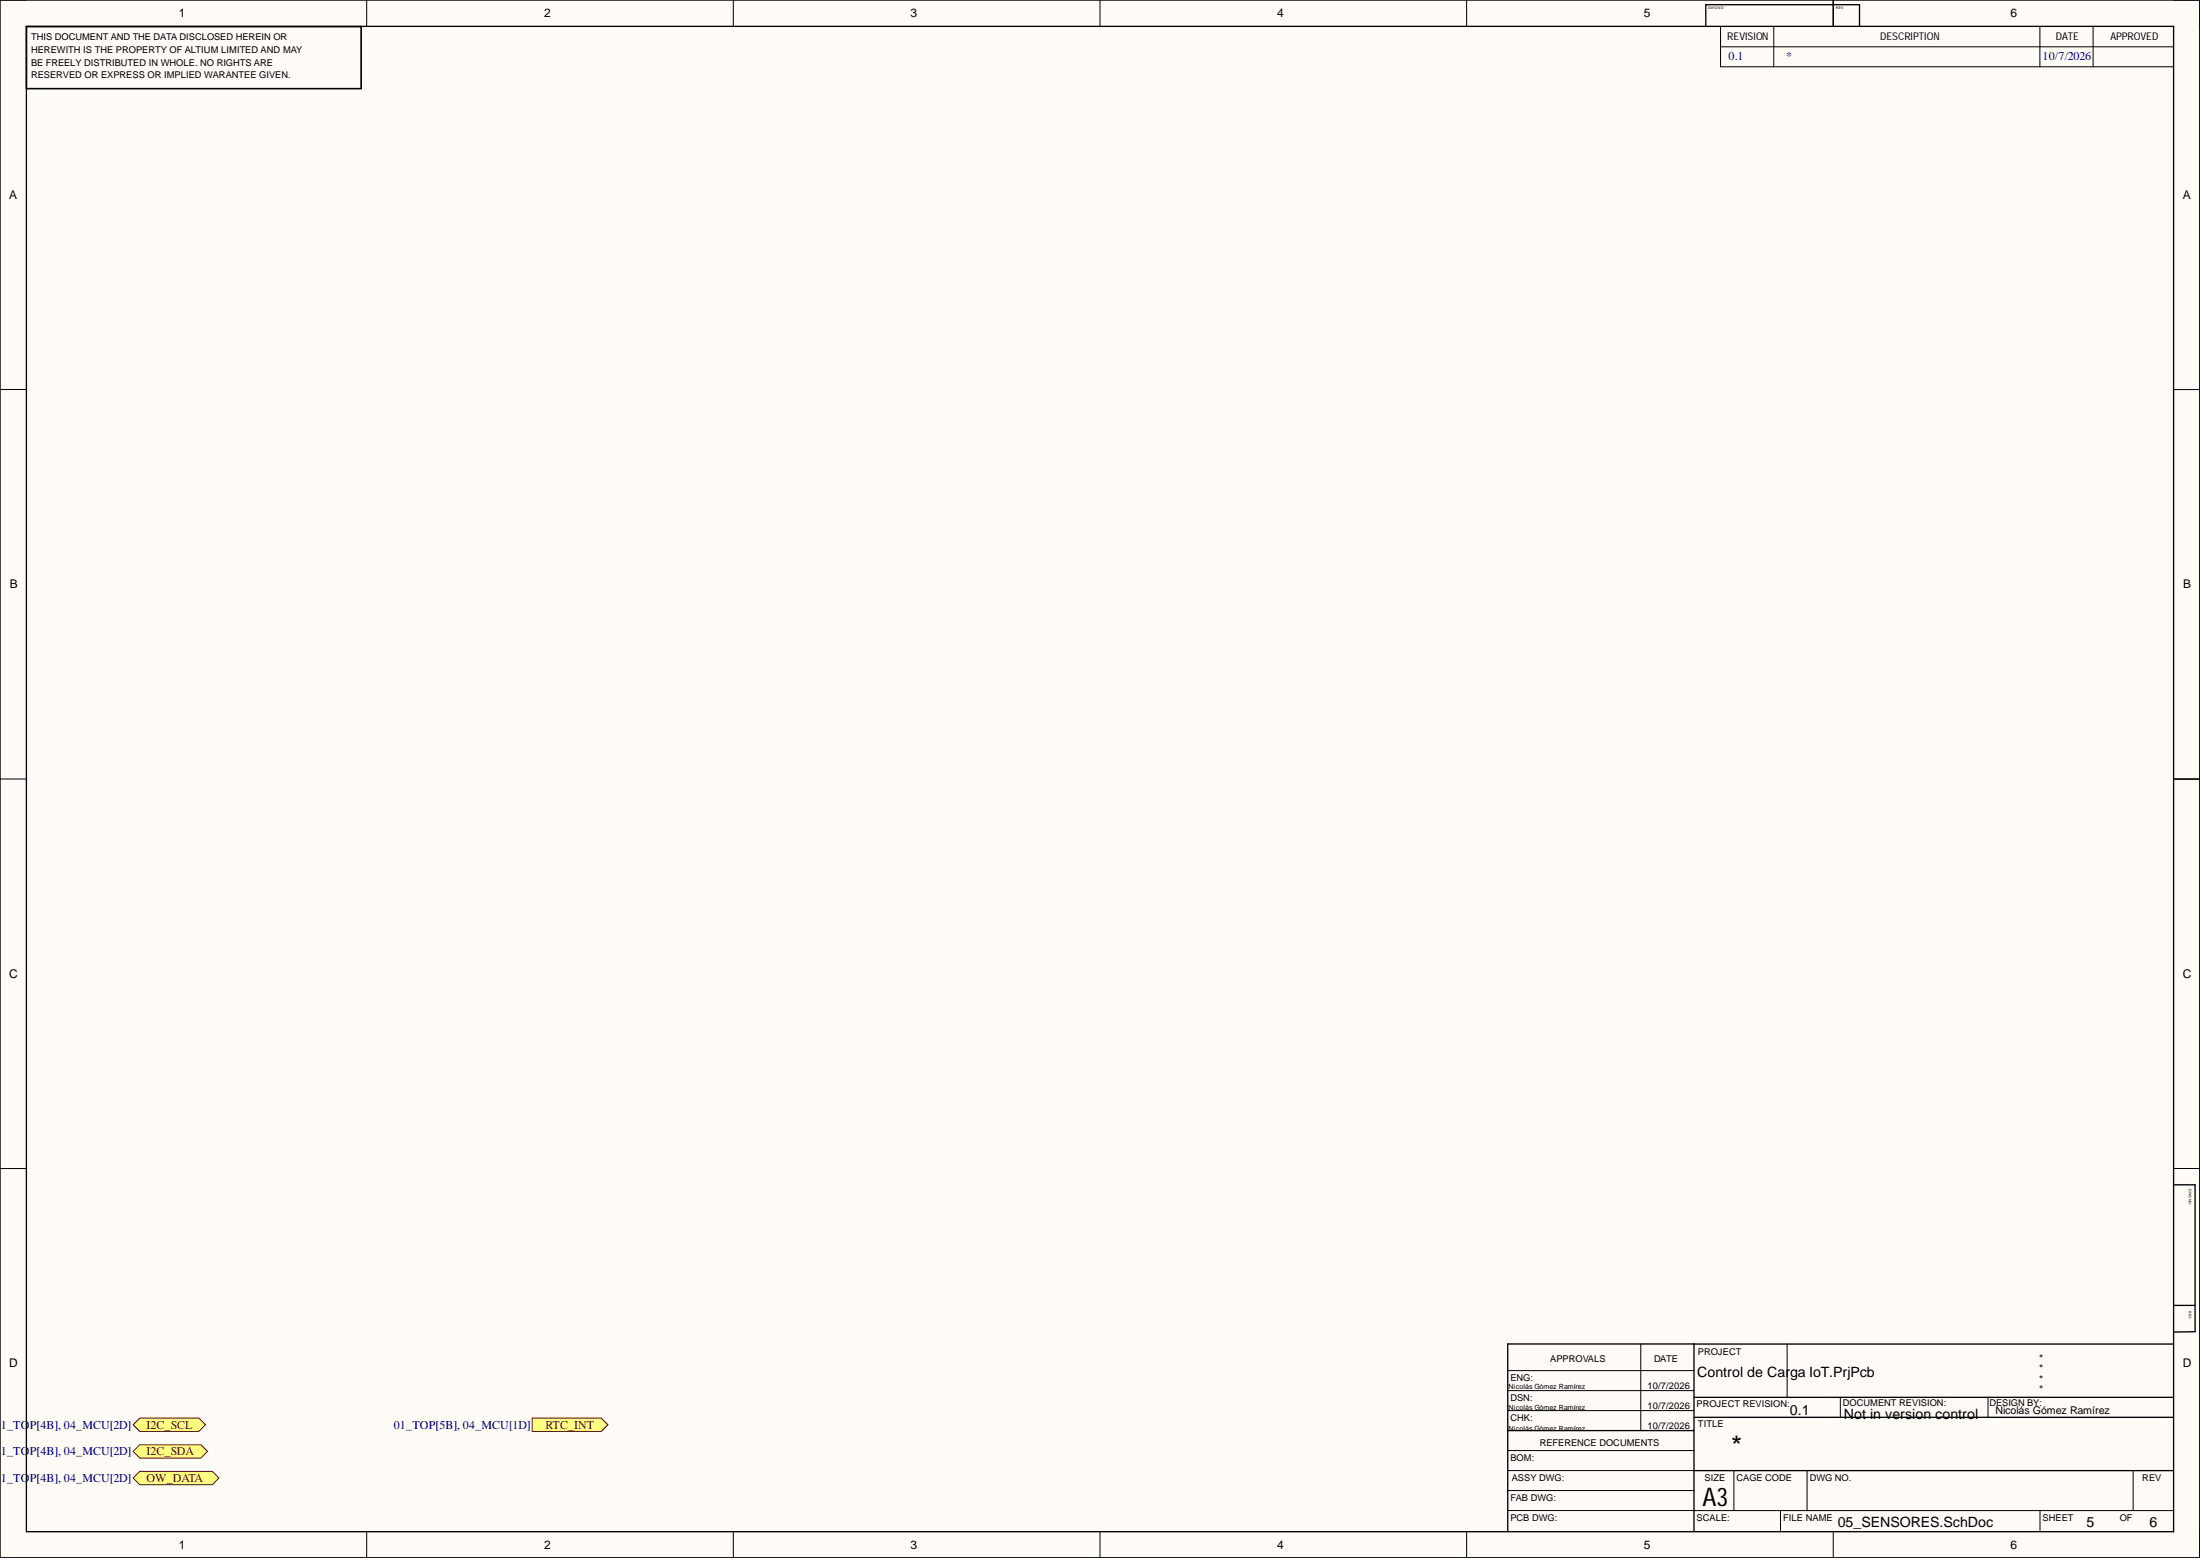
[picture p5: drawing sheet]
<svg xmlns="http://www.w3.org/2000/svg" width="419mm" height="297mm" viewBox="0 0 419 297" stroke-linecap="round" stroke-linejoin="round" font-family="sans-serif">
<g fill="#fffcf8">
<path d="M0 0h419.5v296.9h-419.5z" fill-rule="evenodd"/>
<path d="M5.1 5.1h409.3v286.7h-409.3z" fill-rule="evenodd"/>
</g>
<g fill="none" stroke="#000" stroke-width=".19">
<path d="M0 0h5.1M69.9 0v5.1M139.8 0v5.1M209.7 0v5.1M279.6 0v5.1M328 5.1v7.6h86.3M328.1 8.9h86.2M338.2 5.1v7.6M349.5 0v5.1M388.9 5.1v7.6M399.1 5.1v7.6M414.4 0h5.1v5.1"/>
<path d="M0 74.2h5.1M414.4 74.2h5.1M0 148.4h5.1M414.4 148.5h5.1M0 222.7h5.1M414.4 222.7h5.1M312.8 256.1v16.5M340.7 256.1v10.1M287.5 265h35.5M287.5 261.2h35.5M287.5 268.8h35.5M287.5 276.4h35.5"/>
<path d="M350.9 266.3v3.8M379 266.3v3.8M69.9 291.8v5.1M139.8 291.8v5.1M209.7 291.8v5.1M279.6 291.8v5.1M287.5 280.2h35.5M287.5 287.8h35.5M287.5 284h35.5M323 287.8h91.3M330.6 280.2v7.6M339.5 287.8v3.8"/>
<path d="M344.5 280.2v7.6M349.5 291.8v5.1M389 287.8v3.8M406.7 280.2v7.6M419.5 291.8v5.1"/>
</g>
<g fill="none" stroke="#000" stroke-width=".25">
<path d="M0 0h419.4v296.8h-419.4zM5 5h409.4v286.9h-409.4zM5 5.1h63.9v11.8h-63.9M349.5 0v5M354.5 .9h-29.3v4M354.5 1v4M414.4 148.5h5.1M414.5 225.8h4v28h-4.1M323 256.1v35.5M414.3 256.1h-126.8v35.5M414.5 248.7h4M287.5 272.6h35.5"/>
<path d="M323 266.3h91.3M323 270.1h91.3M323 280.2h91.3"/>
</g>
<path d="M26.6 270.2h11.3l1.3 1.3-1.3 1.3h-11.3l-1.2-1.3z" fill-rule="evenodd" fill="#ffff80"/>
<path d="M26.6 270.2h11.3l1.3 1.3-1.3 1.3h-11.3l-1.2-1.3z" fill="none" stroke="#800000" stroke-width=".19"/>
<path d="M26.6 275.3h11.7l1.3 1.3-1.3 1.2h-11.7l-1.2-1.2z" fill-rule="evenodd" fill="#ffff80"/>
<path d="M26.6 275.3h11.7l1.3 1.3-1.3 1.2h-11.7l-1.2-1.2z" fill="none" stroke="#800000" stroke-width=".19"/>
<path d="M26.6 280.4h13.9l1.2 1.2-1.2 1.3h-13.9l-1.2-1.3z" fill-rule="evenodd" fill="#ffff80"/>
<path d="M26.6 280.4h13.9l1.2 1.2-1.2 1.3h-13.9l-1.2-1.3z" fill="none" stroke="#800000" stroke-width=".19"/>
<path d="M101.5 270.2h13.1l1.3 1.3-1.3 1.3h-13.1z" fill-rule="evenodd" fill="#ffff80"/>
<path d="M101.5 270.2h13.1l1.3 1.3-1.3 1.3h-13.1z" fill="none" stroke="#800000" stroke-width=".19"/>
<text font-size="5.4" x="330.1" y="277.5">*</text>
<text font-size="4.9" x="324.6" y="286.9">A3</text>
<g font-size="2.7">
<text x="323.6" y="262.3">Control de Car</text>
<text x="341.3" y="262.3">ga IoT.PrjPcb</text>
<text x="341.2" y="269.7">0.1</text>
<text x="351.6" y="270.3">Not in version control</text>
<text x="350.4" y="291">05_SENSORES.SchDoc</text>
<text x="397.8" y="291">5</text>
<text x="409.8" y="291">6</text>
</g>
<g font-size="2.3">
<text x="34.1" y="3.3">1</text>
<text x="103.7" y="3.3">2</text>
<text x="173.6" y="3.3">3</text>
<text x="243.5" y="3.3">4</text>
<text x="313.4" y="3.3">5</text>
<text x="383.4" y="3.3">6</text>
<text x="1.8" y="37.9">A</text>
<text x="416.2" y="37.9">A</text>
<text x="1.9" y="112.1">B</text>
<text x="416.2" y="112.1">B</text>
<text x="1.8" y="186.3">C</text>
<text x="416.2" y="186.3">C</text>
<text x="1.8" y="260.6">D</text>
<text x="416.2" y="260.6">D</text>
<text x="34.1" y="295.1">1</text>
<text x="103.7" y="295.1">2</text>
<text x="173.6" y="295.1">3</text>
<text x="243.5" y="295.1">4</text>
<text x="313.4" y="295.1">5</text>
<text x="383.4" y="295.1">6</text>
</g>
<g font-size="2.3" fill="#000080">
<text x="329.6" y="11.5">0.1</text>
<text x="340.6" y="11.5">*</text>
<text x="389.4" y="11.5">10/7/2026</text>
<text x=".2" y="272.2">1_TO</text>
<text x="5.7" y="272.2">P[4B], 04_MCU[2D]</text>
<text x="75.1" y="272.2">01_TOP[5B], 04_MCU[1D]</text>
<text x=".2" y="277.3">1_TO</text>
<text x="5.7" y="277.3">P[4B], 04_MCU[2D]</text>
<text x=".2" y="282.4">1_TO</text>
<text x="5.7" y="282.4">P[4B], 04_MCU[2D]</text>
</g>
<g font-size="2.3" fill="#800000">
<text x="27.9" y="272.2">I2C_SCL</text>
<text x="104" y="272.2">RTC_INT</text>
<text x="27.9" y="277.3">I2C_SDA</text>
<text x="27.9" y="282.4">OW_DATA</text>
</g>
<g font-size="2">
<text x="329.3" y="7.7">REVISION</text>
<text x="358.5" y="7.7">DESCRIPTION</text>
<text x="392" y="7.7">DATE</text>
<text x="402.4" y="7.7">APPROVED</text>
<text x="388.8" y="263.4">*</text>
<text x="388.8" y="259.5">*</text>
<text x="388.8" y="261.5">*</text>
<text x="380.5" y="269.5">Nicolás Gómez Ramírez</text>
<text x="388.8" y="265.5">*</text>
</g>
<g font-size="1.8">
<text x="5.9" y="7.6">THIS DOCUMENT AND THE DATA DISCLOSED HEREIN OR</text>
<text x="5.9" y="10.1">HEREWITH IS THE PROPERTY OF ALTIUM LIMITED AND MAY</text>
<text x="5.9" y="12.5">BE FREELY DISTRIBUTED IN WHOLE. NO RIGHTS ARE</text>
<text x="5.9" y="14.9">RESERVED OR EXPRESS OR IMPLIED WARANTEE GIVEN.</text>
<text x="288" y="263.1">ENG:</text>
<text x="295.6" y="259.5">APPROVALS</text>
<text x="315.4" y="259.5">DATE</text>
<text x="323.7" y="258.3">PROJECT</text>
<text x="288" y="266.9">DSN:</text>
<text x="314.1" y="264.6">10/7/2026</text>
<text x="314.1" y="268.4">10/7/2026</text>
<text x="323.5" y="268.2">PROJECT REVISION:</text>
<text x="351.4" y="267.9">DOCUMENT REVISION:</text>
<text x="379.3" y="267.9">DESIGN BY:</text>
<text x="288" y="270.7">CHK:</text>
<text x="293.6" y="275.5">REFERENCE DOCUMENTS</text>
<text x="314.1" y="272.2">10/7/2026</text>
<text x="323.7" y="272">TITLE</text>
<text x="288" y="278.3">BOM:</text>
<text x="288" y="286">FAB DWG:</text>
<text x="288.2" y="282.1">ASSY DWG:</text>
<text x="325" y="282.1">SIZE</text>
<text x="331.1" y="282.1">CAGE CODE</text>
<text x="345.1" y="282.1">DWG NO.</text>
<text x="408.5" y="282.1">REV</text>
<text x="288" y="289.8">PCB DWG:</text>
<text x="323.5" y="289.8">SCALE:</text>
<text x="340" y="289.8">FILE NAME</text>
<text x="389.4" y="289.8">SHEET</text>
<text x="404.2" y="289.8">OF</text>
</g>
<g font-size="1.4">
<text x="287.6" y="264.6">Nicolás Gómez Ramírez</text>
<text x="287.6" y="268.6">Nicolás Gómez Ramírez</text>
<text x="287.6" y="272.6">Nicolás Gómez Ramírez</text>
</g>
<g font-size=".7">
<text x="325.7" y="1.8">DWG NO:</text>
<text x="350" y="1.8">REV:</text>
<text x="417.3" y="226.6" transform="rotate(90 417.3 226.6)">DWG NO:</text>
<text x="417.3" y="249.8" transform="rotate(90 417.3 249.8)">REV:</text>
</g>
</svg>
